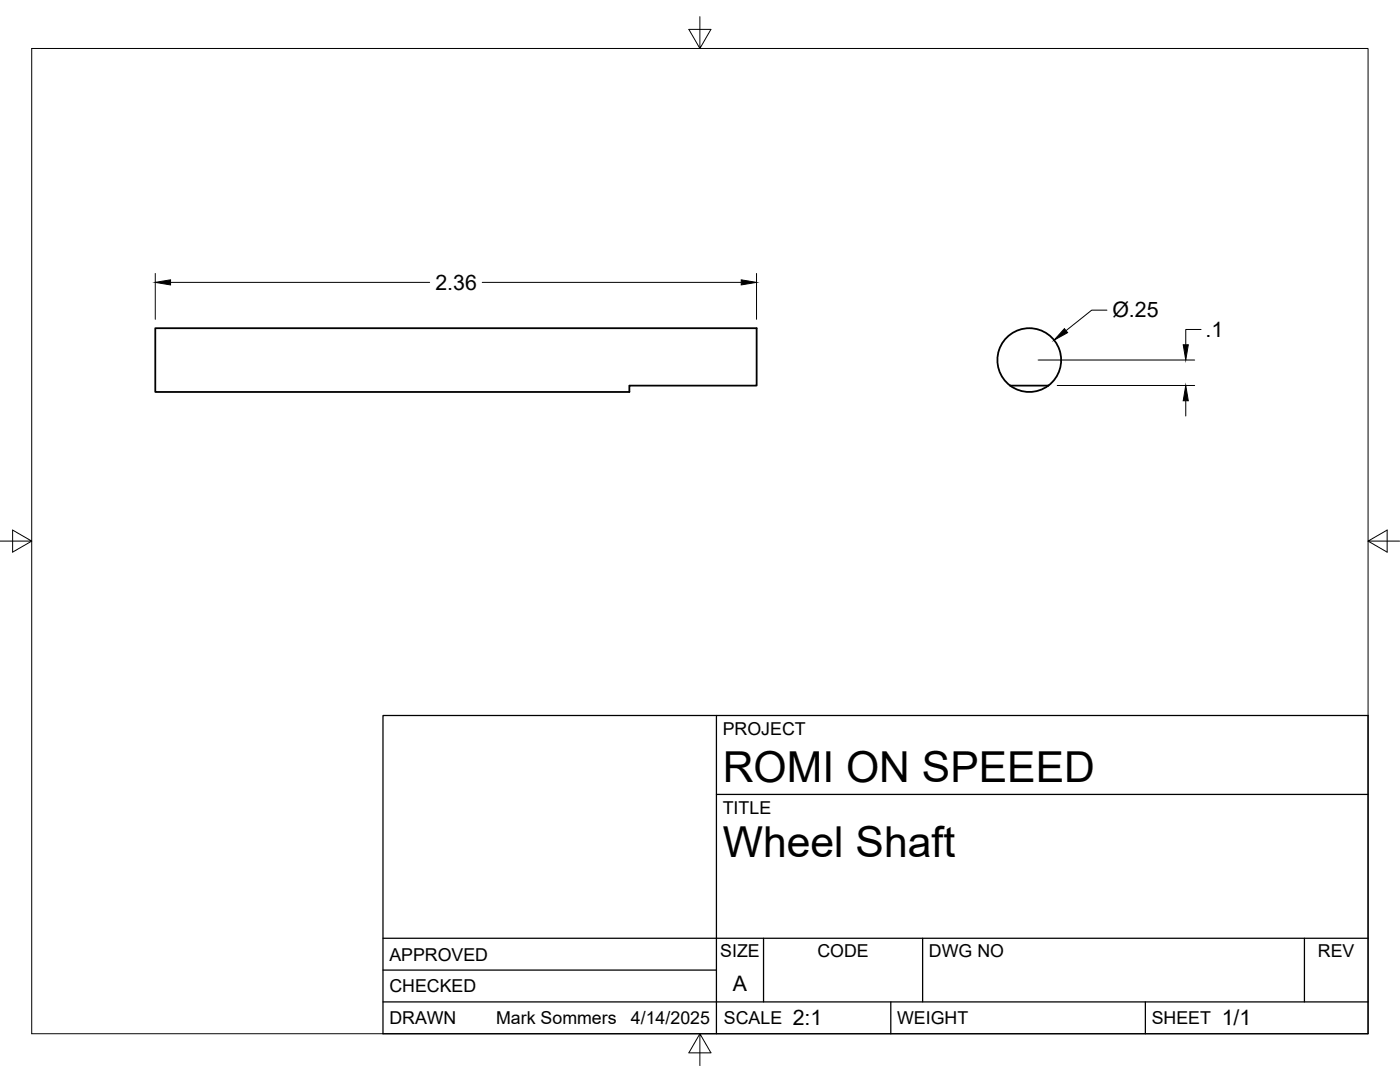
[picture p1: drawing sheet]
<svg xmlns="http://www.w3.org/2000/svg" width="279mm" height="216mm" viewBox="0 0 279 216" stroke-linecap="round" stroke-linejoin="round" font-family="sans-serif">
<!-- layer: Visible -->
<g fill="none" stroke="#000" stroke-width=".36">
<path d="M31 65.5h120v11.4h-25.4v1.3h-94.6zM201.6 76.9h7.6"/>
<circle cx="205.4" cy="71.9" r="6.4"/>
</g>
<!-- layer: Border -->
<path d="M6.3 9.7h266.7v196.6h-266.7zM139.7 3.3v6.4l2.2-3.8h-4.4l2.2 3.8M0 108h6.3l-3.8-2.2v4.4l3.8-2.2M273 108l3.8 2.2v-4.4l-3.8 2.2h6.4M139.7 206.3l-2.2 3.8h4.4l-2.2-3.8v6.3" fill="none" stroke="#000" stroke-width=".2"/>
<!-- layer: Titleblock -->
<path d="M76.4 142.8h196.6v63.5h-196.6zM143 158.5h130M143 142.8v63.5M76.4 199.9h196.6M76.4 193.6h66.6M76.4 187.2h196.6M152.4 187.2v12.7M177.8 199.9v6.4M184.1 187.2v12.7M228.6 199.9v6.4M260.3 187.2v12.7" fill="none" stroke="#000" stroke-width=".25"/>
<!-- layer: FD_Dimensions -->
<path d="M31 54.6v9.1M34 56.3h51.7M96.2 56.3h51.7M151 54.6v9.1M207.2 71.8h31.2M211 76.9h27.4M220.9 61.9h-3l-5.2 4.1M236.6 80v3M239.7 65.7h-3.1v3.1" fill="none" stroke="#000" stroke-width=".2"/>
<path d="M31 56.3l3-.5v1.1zM147.9 55.8l3.1 .5-3.1 .6zM212.4 65.6l.7 .8-2.7 1.5zM236.6 76.9l.6 3.1h-1.1zM236.1 68.8h1.1l-.6 3z" fill="#000" stroke="#000" stroke-width=".2"/>
<g font-size="8.5">
<text x="144.3" y="156">ROMI ON SPEEED</text>
<text x="144.3" y="171">Wheel Shaft</text>
</g>
<g font-size="4.3">
<text x="86.9" y="57.8">2.36</text>
<text x="222" y="63.4">Ø.25</text>
<text x="240.6" y="67.3">.1</text>
<text x="146.3" y="197.7">A</text>
<text x="158.2" y="204.6">2:1</text>
<text x="243.8" y="204.6">1/1</text>
</g>
<g font-size="3.5">
<text x="144.3" y="146.6">PROJECT</text>
<text x="144.3" y="162.3">TITLE</text>
<text x="77.7" y="191.7">APPROVED</text>
<text x="143.7" y="191">SIZE</text>
<text x="163.1" y="191">CODE</text>
<text x="185.4" y="191">DWG NO</text>
<text x="263" y="191">REV</text>
<text x="77.7" y="198">CHECKED</text>
<text x="77.7" y="204.4">DRAWN</text>
<text x="99" y="204.4">Mark Sommers</text>
<text x="125.9" y="204.4">4/14/2025</text>
<text x="144.5" y="204.4">SCALE</text>
<text x="179" y="204.4">WEIGHT</text>
<text x="229.8" y="204.4">SHEET</text>
</g>
</svg>
